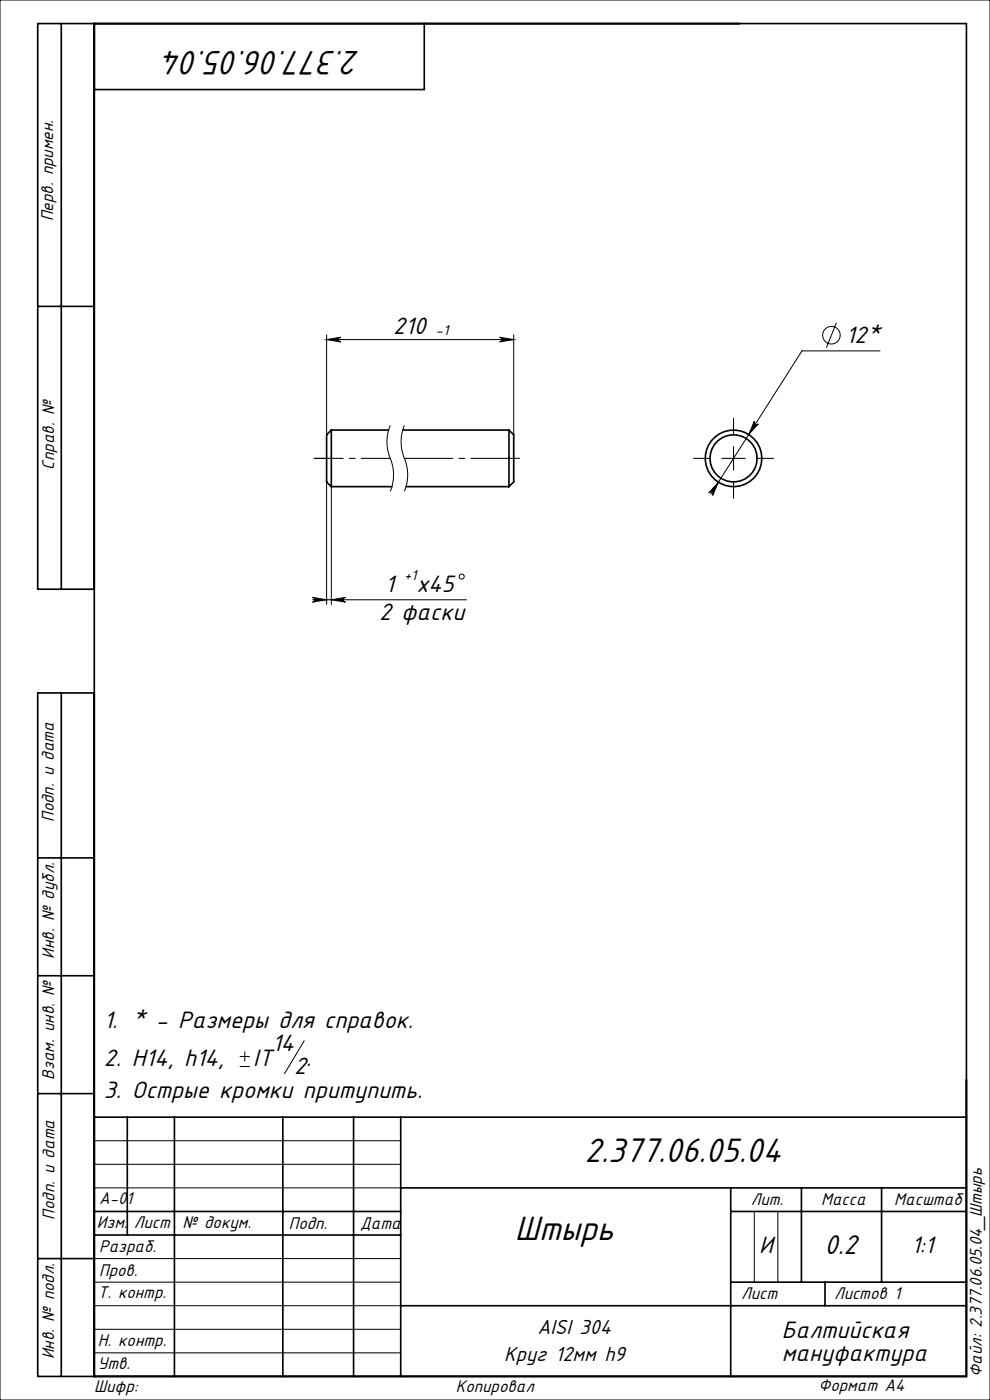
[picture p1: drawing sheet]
<svg xmlns="http://www.w3.org/2000/svg" width="210mm" height="297mm" viewBox="0 0 210 297" stroke-linecap="round" stroke-linejoin="round" font-family="sans-serif">
<g fill="none" stroke="#000" stroke-width=".21">
<path d="M0 0h210v297h-210zM69.3 72l3-.5a.5 .5 0 0 0-.5 .5 .5 .5 0 0 0 .5 .5zM69.3 71v21.2M69.3 72h39.7M106 71.5l3 .5-3 .5a.5 .5 0 0 0 .4-.5 .5 .5 0 0 0-.4-.5zM109 71v21.2M177.4 68.5l-2.1 5.3M186.7 74.4h-16.6l-19.3 30.4M82.8 90.2a9.6 9.6 0 0 0 .3 7.9 9.1 9.1 0 0 1-.3 6.1M85.8 90.2a9.6 9.6 0 0 0 .3 7.9 9.1 9.1 0 0 1-.3 6.1M153.1 97.2h5M155.6 94.7v5"/>
<path d="M160 89.4a.5 .5 0 0 0 .2 .6 .5 .5 0 0 0 .7-.1l-2.1 2.3zM69.3 102.2v26M70.3 103.2v25M152.4 102.3l-1.2 2.8a.5 .5 0 0 0-.2-.7 .5 .5 0 0 0-.7 .2zM66.3 126.7l3 .5-3 .5a.5 .5 0 0 0 .5-.5 .5 .5 0 0 0-.5-.5zM66.3 127.2h32.7M70.3 127.2l3-.5a.5 .5 0 0 0-.5 .5 .5 .5 0 0 0 .5 .5zM50.9 226.3h2.1M50.9 224.1h2.1M51.9 223.1v2.1M64.5 220.8l-4.2 7M20 242h65"/>
<path d="M20 247h65M20 252h65M160 257v15M165 257v15M20 277h65M20 272h65M20 267h65M20 287h65M20 282h65"/>
<circle cx="176.4" cy="71.1" r="1.86"/>
<circle cx="97.9" cy="122.3" r=".53"/>
</g>
<path d="M69.3 97.2h-2.7M150.6 97.2h-3.5M155.6 92.2v-3.5M160.6 97.2h3.5M155.6 102.2v3.5" fill="none" stroke="#000" stroke-width=".21" stroke-dasharray="15.2 1.3 1.3 1.3"/>
<g fill="none" stroke="#000" stroke-width=".35">
<path d="M13 5v120M20 5v287M90 5v14h-70M8 65h12M70.3 91.2v12M70.3 91.2l-1 1v10l1 1M70.3 91.2h12.1M85.4 91.2h22.6M108 91.2v12M108 91.2l1 1v10l-1 1M70.3 103.2h12.8M86.1 103.2h21.9"/>
<path d="M20 125h-12v-120h197v287h-197v-145h12M13 147v145M8 182h12M8 207h12M8 232h12M20 237h185M27 237v25M37 237v55M60 237v55M75 237v55M85 237v55M20 257h65"/>
<path d="M85 252h120M155 252v40M155 257h50M170 252v20M187 252v20M8 267h12M20 262h65M85 277h120M155 272h50M175 272v5"/>
<circle cx="155.6" cy="97.2" r="5"/>
<circle cx="155.6" cy="97.2" r="6"/>
</g>
<path d="M66.6 97.2h16.2" fill="none" stroke="#000" stroke-width=".21" stroke-dasharray="15.2 1.3 1.3 1.3" stroke-dashoffset="9.1"/>
<path d="M85.8 97.2h24.4" fill="none" stroke="#000" stroke-width=".21" stroke-dasharray="15.2 1.3 1.3 1.3" stroke-dashoffset="4.9"/>
<g fill="#000">
<path d="M69.3 72l3-.5a.5 .5 0 0 0-.5 .5 .5 .5 0 0 0 .5 .5zM106 71.5l3 .5-3 .5a.5 .5 0 0 0 .4-.5 .5 .5 0 0 0-.4-.5zM66.3 126.7l3 .5-3 .5a.5 .5 0 0 0 .5-.5 .5 .5 0 0 0-.5-.5zM70.3 127.2l3-.5a.5 .5 0 0 0-.5 .5 .5 .5 0 0 0 .5 .5z"/>
<path d="M152.4 102.3l-2.1 2.3a.5 .5 0 0 1 .7-.2 .5 .5 0 0 1 .2 .7zM160 89.4l-1.2 2.8 2.1-2.3a.5 .5 0 0 1-.7 .1 .5 .5 0 0 1-.2-.6z"/>
</g>
<g font-size="8">
<text x="76.4" y="10.7" transform="rotate(-180 76.4 10.7)">2.377.06.05.04</text>
<text x="124" y="246.6">2.377.06.05.04</text>
<text x="109.2" y="263.1">Штырь</text>
</g>
<text font-size="6.4" x="174.9" y="266">0.2</text>
<g font-size="5.6">
<text x="83.4" y="70.8">210</text>
<text x="179.4" y="72.8">12*</text>
<text x="81.7" y="125.6">1</text>
<text x="88.3" y="125.6">x45</text>
<text x="80.4" y="131.6">2 фаски</text>
<text x="22" y="218.1">1. * - Размеры для справок.</text>
<text x="22" y="226.2">2. Н14, h14,</text>
<text x="53.7" y="226.2">IT</text>
<text x="57.7" y="223">14</text>
<text x="62.4" y="227.9">2</text>
<text x="65" y="226.2">.</text>
<text x="22" y="232.8">3. Острые кромки притупить.</text>
<text x="161.1" y="265.7">И</text>
<text x="193.4" y="265.8">1:1</text>
<text x="165.9" y="283.8">Балтийская</text>
<text x="165.9" y="288.7">мануфактура</text>
</g>
<g font-size="4.8">
<text x="114.1" y="283">AISI 304</text>
<text x="107" y="288.6">Круг 12мм h9</text>
</g>
<g font-size="4">
<text x="11.3" y="46.9" transform="rotate(-90 11.3 46.9)">Перв. примен.</text>
<text x="11.5" y="99.6" transform="rotate(-90 11.5 99.6)">Справ. №</text>
<text x="11.4" y="174.4" transform="rotate(-90 11.4 174.4)">Подп. и дата</text>
<text x="11.5" y="203.4" transform="rotate(-90 11.5 203.4)">Инв. № дубл.</text>
<text x="11.5" y="229" transform="rotate(-90 11.5 229)">Взам. инв. №</text>
<text x="21" y="255.5">А-01</text>
<text x="159.2" y="255.6">Лит.</text>
<text x="174.2" y="255.6">Масса</text>
<text x="189.7" y="255.6">Масштаб</text>
<text x="11.5" y="258.8" transform="rotate(-90 11.5 258.8)">Подп. и дата</text>
<text x="20.6" y="260.5">Изм.</text>
<text x="28.4" y="260.5">Лист</text>
<text x="38.7" y="260.5">№ докум.</text>
<text x="61.3" y="260.6">Подп.</text>
<text x="76.4" y="260.6">Дата</text>
<text x="21" y="265.6">Разраб.</text>
<text x="20.7" y="275.4">Т. контр.</text>
<text x="21" y="270.8">Пров.</text>
<text x="157.2" y="275.6">Лист</text>
<text x="176.9" y="275.6">Листов 1</text>
<text x="20.7" y="285.6">Н. контр.</text>
<text x="11.5" y="288.4" transform="rotate(-90 11.5 288.4)">Инв. № подл.</text>
<text x="20.7" y="290.4">Утв.</text>
<text x="208.3" y="292.1" transform="rotate(-90 208.3 292.1)">Файл: 2.377.06.05.04_Штырь</text>
<text x="20" y="295.3">Шифр:</text>
<text x="96.7" y="295.3">Копировал</text>
<text x="173.6" y="295.1">Формат A4</text>
</g>
<g font-size="3.4">
<text x="92.5" y="71.1">-1</text>
<text x="85.7" y="123">+1</text>
</g>
</svg>
